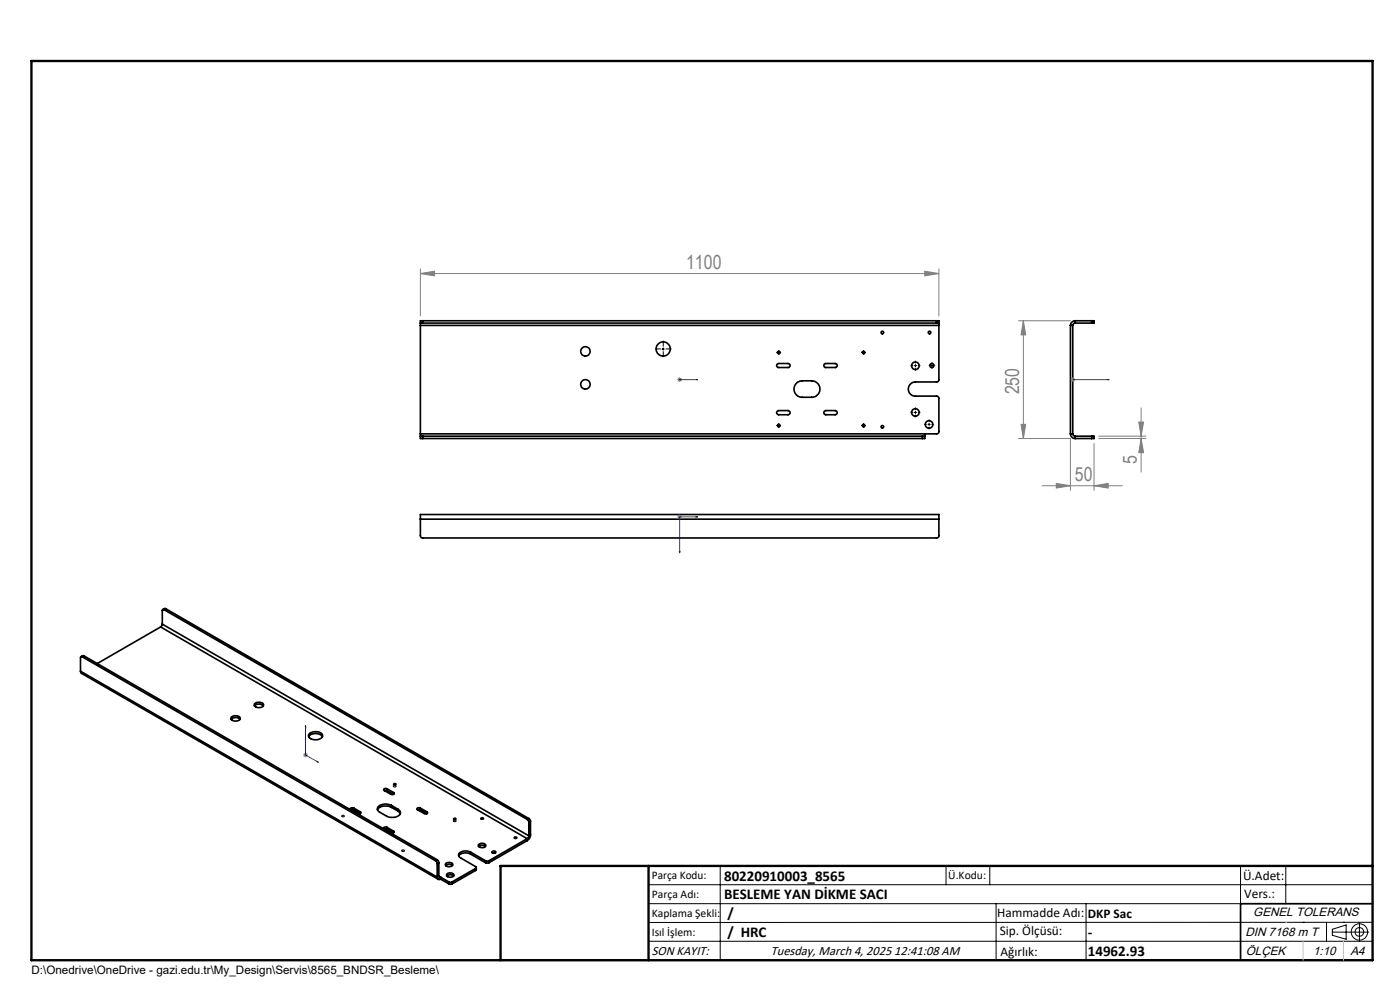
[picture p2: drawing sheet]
<svg xmlns="http://www.w3.org/2000/svg" width="297mm" height="210mm" viewBox="0 0 297 210" stroke-linecap="round" stroke-linejoin="round" font-family="sans-serif">
<g fill="none" stroke="#000" stroke-width=".35">
<path d="M89.2 68.5h.5M89.2 68.5v.5M89.2 69v23M89.2 69h110M89.7 68h-.5v.5M89.7 68v.5M89.7 68h109M89.7 68.5h109M164.9 77.2l2.3-.1a.42 .42 0 0 1 .4 .4 .42 .42 0 0 1-.4 .5h-2a.43 .43 0 0 1-.4-.3 .43 .43 0 0 1 .1-.5zM174.8 77.3l.4-.2h2a.42 .42 0 0 1 .4 .4 .42 .42 0 0 1-.4 .5h-2.2l-.2-.3zM198.7 68h.5v.5M198.7 68.5h.5"/>
<path d="M198.7 68v.5M199.2 68.5v.5M199.2 69l-.1 11.7-.3 .3h-4.6a1.5 1.5 0 0 0-1.5 1.5 1.5 1.5 0 0 0 1.5 1.5h4.5l.4 .3 .1 7.3-.2 .4h-109.8M227.1 69h.5M227.1 69v23M227.6 69v23M228.1 68.5l-.3 .1-.2 .4M228.1 68a1.02 1.02 0 0 0-1 1M228.1 68h3.5M228.1 68.5h3.5M228.1 68v.5M231.6 68h.5v.5h-.5"/>
<path d="M231.6 68v.5M89.2 92.5v.5h.5M89.2 92.5h.5M89.2 92v.5M89.7 93h106M89.7 92.5v.5M89.7 92.5h106M164.9 87.3l.3-.2h2a.44 .44 0 0 1 .4 .4 .44 .44 0 0 1-.4 .5l-2.1-.1-.4-.3zM168.9 81.4l.8-.6h2.5a1.75 1.75 0 0 1 1.8 1.7 1.75 1.75 0 0 1-1.8 1.8h-2a1.74 1.74 0 0 1-1.6-1.1 1.74 1.74 0 0 1 .3-1.8zM174.8 87.3l.4-.2h2a.44 .44 0 0 1 .4 .4 .44 .44 0 0 1-.4 .5l-2.2-.1-.2-.1zM195.7 92.5h.5M195.7 92.5v.5"/>
<path d="M196.2 92.5v.5h-.5M196.2 92v.5M227.1 92a1.02 1.02 0 0 0 1 1M227.1 92h.5M227.6 92l.2 .5h.3M228.1 93h3.5M228.1 92.5h3.5M228.1 92.5v.5M231.6 92.5h.5v.5h-.5M231.6 92.5v.5M89.2 110.1v3.6l.4 .4h109.2l.4-.4v-3.6M89.2 110.1v-1h110v1"/>
<path d="M89.2 110.1h110M17.5 139.3h-.2l-.2 .2v2.9M17.5 139.3l74.9 43.3M17.8 139.1h-.3l-.3 .2M17.8 139.1l-.3 .2M17.8 139.1l74.9 43.3M34.1 133l-13.5 7.7M34.1 133l77.7 44.9M34.4 132.4l-.3 .6M34.4 132.4l77.8 44.9M34.8 129.3l-.4 .1v3M34.8 129.3l77 44.5"/>
<path d="M35.1 129.1l-.6 .2M35.1 129.1l-.3 .2M35.1 129.1l77.1 44.5M17.1 142.4l.2 .4 75.7 43.7M17.1 142.4l75.6 43.6M49 152.6a1.32 1.32 0 0 1 1.9 0M49.1 152.1a1.2 1.2 0 0 1 1.9 .3 1.2 1.2 0 0 1-2 0zM54 149.3a1.32 1.32 0 0 1 1.9 .2 1.1 1.1 0 0 1-1 .6 1.1 1.1 0 0 1-1-.6zM54 149.7a1.32 1.32 0 0 1 1.8 0M65.5 156.3a1.93 1.93 0 0 1 2.9 0M65.7 155.6a1.91 1.91 0 0 1 2.7 .4 1.62 1.62 0 0 1-2.1 .8 .74 .74 0 0 1-.8-.4 .74 .74 0 0 1 .2-.8zM74.4 171.8l1.4 .8a.35 .35 0 0 0 .5 .1 .35 .35 0 0 0 .1-.5"/>
<path d="M74.5 171.8h.5M75 171.4a.35 .35 0 0 0-.4-.1 .35 .35 0 0 0-.2 .5M75 171.4l1.4 .8M75 171.4v.4M75 171.8l1.4 .8M76.4 172.2v.4M81.6 175.9h.5M81.6 167.7h.5M82.1 167.3a.35 .35 0 0 0-.5-.1 .35 .35 0 0 0-.1 .5l1.4 .8a.35 .35 0 0 0 .5 .1 .35 .35 0 0 0 .1-.5M82.1 175.5a.34 .34 0 0 0-.5-.1 .34 .34 0 0 0-.1 .4l1.4 .8a.34 .34 0 0 0 .5 .2 .34 .34 0 0 0 .1-.5M82.1 167.3l1.4 .8M82.1 175.5l1.4 .8"/>
<path d="M82.1 167.3v.4M82.1 175.5v.4M82.1 175.9l1.3 .8M82.1 167.7l1.3 .8M83 170.8a2.19 2.19 0 0 0-3 .7l.4 .7 1.6 .9a2.12 2.12 0 0 0 2.9-.6l-.1-.5-.3-.3M83 171.3a2.21 2.21 0 0 0-2.9 .5M83 170.8l1.5 .9M83 170.8v.5M83 171.3l1.5 .8M83.5 168.1v.4M83.5 176.3v.3M83.6 166.3l.4 .1-.4 .1-.1-.1z"/>
<path d="M84.5 172.1l.4 .5M84.5 171.7v.4M88.6 171.8h.5M89.1 171.4a.35 .35 0 0 0-.4-.1 .35 .35 0 0 0-.2 .5l1.5 .8a.35 .35 0 0 0 .5 .1 .35 .35 0 0 0 .1-.5M89.1 171.4l1.5 .8M89.1 171.4v.4M89.1 171.8l1.4 .8M90.6 172.2v.4M96.3 173.6l.4 .1a.23 .23 0 0 1-.2 .2 .23 .23 0 0 1-.2-.3zM101.5 179.6a1.18 1.18 0 0 1 1.5 0M101.6 179.1a.88 .88 0 0 1 1.4 .3 .95 .95 0 0 1-1.5-.1zM102 173.6l.1-.1a.26 .26 0 0 1 .3 0 .26 .26 0 0 1 .2 .2 .31 .31 0 0 1-.6-.1z"/>
<path d="M109.1 177.6a.26 .26 0 0 1 .3-.1 .26 .26 0 0 1 .2 .3h-.1a.24 .24 0 0 1-.3 .1 .24 .24 0 0 1-.1-.3zM111.8 173.8l.3 .4 .1 .2M111.8 177.9l-8.1 4.7M111.8 177.9v.4M111.8 178.3l-8.1 4.7M112.2 173.6l.3 .6M112.2 177.3l-.4 .6M112.2 174.4v2.9M112.2 173.6l-.4 .2M112.5 177.1a1.38 1.38 0 0 1-.7 1.2M112.5 174.2l-.3 .2M112.5 177.1l-.3 .2"/>
<path d="M112.5 174.2v2.9M92.4 182.6l.3 .6M92.7 182.4l.4 .3v.3M92.7 186a.44 .44 0 0 0 .3 .5 .44 .44 0 0 0 .5 0M92.7 182.4l-.3 .2M92.7 183.2v2.8M93.1 185.9l.2 .2 .2-.1M93.1 183l-.4 .2M93.1 183v2.9M93.1 185.9l.4 .1M93.5 186.5l1.7 1M93.5 186v.5"/>
<path d="M93.5 186l1.7 1.1M94.5 183.6l.1-.1a1.14 1.14 0 0 1 1.4 .1M94.7 183.1l.1-.1a.89 .89 0 0 1 1.3 .5 .93 .93 0 0 1-1.6-.1zM94.8 185.8h.1a1.07 1.07 0 0 1 1.3 0M94.8 185.4a.93 .93 0 0 1 1.5 .3 .93 .93 0 0 1-1.6-.1zM95.2 187.5h.7M95.2 187.1h.7M95.2 187.1v.4M95.9 187.1v.4M99.8 180.8a1.83 1.83 0 0 0-2.5 .6l.2 .5 3.4 1.9 .1 .2-.1 .2M99.8 181.2a2.04 2.04 0 0 0-2.5 .4M99.8 180.8l3.2 1.8"/>
<path d="M99.8 180.8v.4M99.8 181.2l3.2 1.8M100.9 184.2l-5 2.9M100.9 184.2v.4M100.9 184.6l-5 2.9M101 184l-.1 .6M103 182.6h.7M103 183h.7M103 182.6v.4M103.7 182.6v.4M104.4 180.6l.2-.1a.35 .35 0 0 1 .4 0 .35 .35 0 0 1 .1 .4 .42 .42 0 0 1-.4 .1 .42 .42 0 0 1-.3-.4zM104.5 181h.5"/>
<path d="M291.2 191.7h-28v12M106.2 203.7h185"/>
<circle cx="124.2" cy="74.5" r=".99"/>
<circle cx="140.7" cy="74" r="1.5"/>
<circle cx="165.2" cy="74.8" r=".25"/>
<circle cx="183.2" cy="74.8" r=".25"/>
<circle cx="187.2" cy="70.5" r=".27"/>
<circle cx="194.2" cy="77.6" r=".8"/>
<circle cx="197.2" cy="70.5" r=".27"/>
<circle cx="197.7" cy="77.5" r=".43"/>
<circle cx="124.2" cy="81.5" r="1"/>
<circle cx="165.2" cy="90.3" r=".25"/>
<circle cx="183.2" cy="90.3" r=".25"/>
<circle cx="187.2" cy="90.5" r=".27"/>
<circle cx="194.2" cy="87.5" r=".81"/>
<circle cx="197.1" cy="90" r=".8"/>
</g>
<g fill="none" stroke="#000" stroke-width=".21">
<path d="M140.4 74h.5M140.7 73.8v.5M164.9 74.9a.31 .31 0 0 1 .3-.4 .31 .31 0 0 1 .3 .3 .31 .31 0 0 1-.4 .3M164.9 74.8h.6M165.2 74.5v.5M182.9 74.9a.29 .29 0 0 1 .3-.4 .29 .29 0 0 1 .3 .3 .29 .29 0 0 1-.4 .3M183 74.8h.4M183.2 74.5v.5M193.9 77.6h.6M194.2 77.3v.5M197.4 77.5h.5M197.7 77.3v.5"/>
<path d="M164.9 90.4a.32 .32 0 0 1 .3-.4 .32 .32 0 0 1 .3 .3 .32 .32 0 0 1-.4 .3M164.9 90.3h.6M165.2 90v.5M182.9 90.4a.31 .31 0 0 1 .3-.4 .31 .31 0 0 1 .3 .3 .31 .31 0 0 1-.4 .3M183 90.3h.4M183.2 90v.5M193.9 87.5h.6M194.2 87.2v.5M196.8 90h.5M197.1 89.8v.5M72.5 173.1a.25 .25 0 0 1 .3-.2 .25 .25 0 0 1 .1 .3zM83.5 166.7l.1-.1a.25 .25 0 0 1 .3 0 .25 .25 0 0 1 0 .4 .25 .25 0 0 1-.3-.1z"/>
<path d="M96.2 174h.1a.25 .25 0 0 1 .4-.1 .25 .25 0 0 1 0 .4 .25 .25 0 0 1-.4 0l-.1-.1zM85.2 180.4l.1-.1a.26 .26 0 0 1 .4 0 .26 .26 0 0 1 0 .3 .26 .26 0 0 1-.4 0zM137.6 187.7h153.6M137.6 191.7h153.6M137.6 199.7h153.6M152.8 183.7v20M200.7 183.7v4M210 183.7v4M211.3 191.7v12M230.4 191.7v12M263.2 183.7v20M272.8 183.7v8"/>
<path d="M276.4 195.6h.1M281.4 195.6v4.1M282.6 197.7h7.8M282.6 197.1l3-.9v3l-3-.8zM285 195.6h.1M288.4 195.8v3.8M291.2 195.6l-153.6 .1"/>
<circle cx="288.4" cy="197.7" r="1.74"/>
<circle cx="288.4" cy="197.7" r=".93"/>
</g>
<g fill="none" stroke="#00f" stroke-width=".21">
<path d="M144.1 80.5h.2zM144.2 80.5h.1M144.2 80.5h3.8M148 80.5h-.4h.4M227.5 80.5h.2zM227.6 80.5h.1M227.6 80.5h7.7M235.3 80.5h-.4h.4M144.1 116.9h.2l-.1 .4zM147.6 109.5l.4 .1-.4 .1zM148 109.6h-3.8v7.7M64.8 153.9l.1 .3z"/>
<path d="M64.8 153.9v6.3l2.8 1.5M67.3 161.5l.3 .2-.3-.1z"/>
</g>
<g fill="none" stroke="#808080" stroke-width=".21">
<path d="M89.2 58l3-.5v1zM89.2 57v10M89.2 58h110M196.2 57.5l3 .5-3 .5zM199.2 57v10M216.1 68h11M217.1 68l.5 3h-1zM217.1 68v25M143.7 80.5h1M143.8 80.2l.7 .7M144.2 80v1M144.5 80.2l-.7 .7"/>
<path d="M216.1 93h11v11M216.6 90h1l-.5 3zM227.1 80.5h1M227.2 80.2l.7 .7M227.6 80v1M227.9 80.2l-.7 .7M232.1 94v10M233.1 93h10M233.1 92.5h10M241.6 89.5h1l-.5 3zM242.1 93l.5 3h-1zM242.1 86.5v13.6"/>
<path d="M143.7 109.6h1M143.8 109.3l.7 .7M144.2 109.1v1M144.5 109.3l-.7 .7M221.1 103h17M224.1 102.5l3 .5-3 .5zM232.1 103l3-.5v1zM64.5 159.8l.7 .7M64.8 159.7v.9M65.2 159.8l-.7 .7M64.3 160.2h1"/>
</g>
<g fill="none" stroke="#000" stroke-width=".21" stroke-dasharray="15.2 1.3 1.3 1.3" stroke-linecap="butt">
<path d="M140.2 74h-1.2M140.7 73.5v-1.2M140.7 74.5v1.3M141.2 74h1.3M165 74.8h-.3M165.2 74.5v-.2M165.2 75v.3M165.5 74.8h.2M183 74.8h-.3M183.2 74.5v-.2M183.2 75v.3M183.5 74.8h.2"/>
<path d="M193.7 77.6h-.5M194.2 77.1v-.6M194.2 78.1v.5M194.7 77.6h.6M197.2 77.5h-.2M197.7 77v-.2M197.7 78v.2M198.2 77.5h.2M165 90.3h-.3M165.2 90v-.2M165.2 90.5v.3M165.5 90.3h.2"/>
<path d="M183 90.3h-.3M183.2 90v-.2M183.2 90.5v.3M183.5 90.3h.2M193.7 87.5h-.5M194.2 87v-.6M194.2 88v.5M194.7 87.5h.6M196.6 90h-.5M197.1 89.5v-.5M197.1 90.5v.6M197.6 90h.6"/>
</g>
<path d="M6.7 12.9h284.5v190.8h-284.5zM137.6 183.7v20M291.2 183.7h-185v20" fill="none" stroke="#000" stroke-width=".5"/>
<path d="M272.8 195.6h.1M276.4 199.7v4M285 199.7v4" fill="none" stroke="#c0c0c0" stroke-width=".21"/>
<g fill="#00f">
<path d="M147.6 80.5h.4zM144.1 80.5h.2z"/>
<path d="M147.6 109.5v.2l.4-.1zM144.1 116.9l.1 .4 .1-.4zM227.5 80.5h.2zM234.9 80.5h.4z"/>
<path d="M67.3 161.5l.3 .2-.3-.1zM64.8 153.9l.1 .3z"/>
</g>
<g fill="#808080">
<path d="M89.2 58l3-.5v1zM196.2 57.5l3 .5-3 .5z"/>
<path d="M224.1 102.5l3 .5-3 .5zM232.1 103l3-.5v1z"/>
<path d="M217.1 68l.5 3h-1zM216.6 90h1l-.5 3zM241.6 89.5h1l-.5 3zM242.1 93l.5 3h-1z"/>
</g>
<g font-size="4.1" fill="#808080">
<text x="145.6" y="57.1">1100</text>
<text x="216.2" y="83.7" transform="rotate(-90 216.2 83.7)">250</text>
<text x="241.2" y="98.5" transform="rotate(-90 241.2 98.5)">5</text>
<text x="228" y="102.1">50</text>
</g>
<g font-size="3.2">
<text x="153.6" y="190.8">BESLEME YAN DİKME SACI</text>
<text x="153.6" y="186.8">80220910003_8565</text>
<text x="154.3" y="194.8">/</text>
<text x="154.3" y="198.8">/ HRC</text>
<text x="230.8" y="198.7">-</text>
<text x="230.8" y="202.8">14962.93</text>
</g>
<g font-size="2.8">
<text x="263.7" y="186.7">Ü.Adet:</text>
<text x="263.9" y="190.5">Vers.:</text>
<text x="211.5" y="194.5">Hammadde Adı:</text>
<text x="230.8" y="194.7">DKP Sac</text>
<text x="138.3" y="202.6">SON KAYIT:</text>
<text x="163.5" y="202.6">Tuesday, March 4, 2025 12:41:08 AM</text>
<text x="212.1" y="198.4">Sip. Ölçüsü:</text>
<text x="212.2" y="202.7">Ağırlık:</text>
</g>
<g font-size="2.6">
<text x="265.9" y="194.4">GENEL TOLERANS</text>
<text x="264.2" y="198.5">DIN 7168 m T</text>
<text x="264.3" y="202.6">ÖLÇEK</text>
<text x="278.5" y="202.6">1:10</text>
<text x="286.5" y="202.6">A4</text>
</g>
<g font-size="2.5">
<text x="138.3" y="186.4">Parça Kodu:</text>
<text x="138.3" y="190.5">Parça Adı:</text>
<text x="201.2" y="186.5">Ü.Kodu:</text>
<text x="138.3" y="194.5">Kaplama Şekli:</text>
<text x="138.3" y="198.6">Isıl İşlem:</text>
<text x="6.7" y="206.7">D:\Onedrive\OneDrive - gazi.edu.tr\My_Design\Servis\8565_BNDSR_Besleme\</text>
</g>
</svg>
